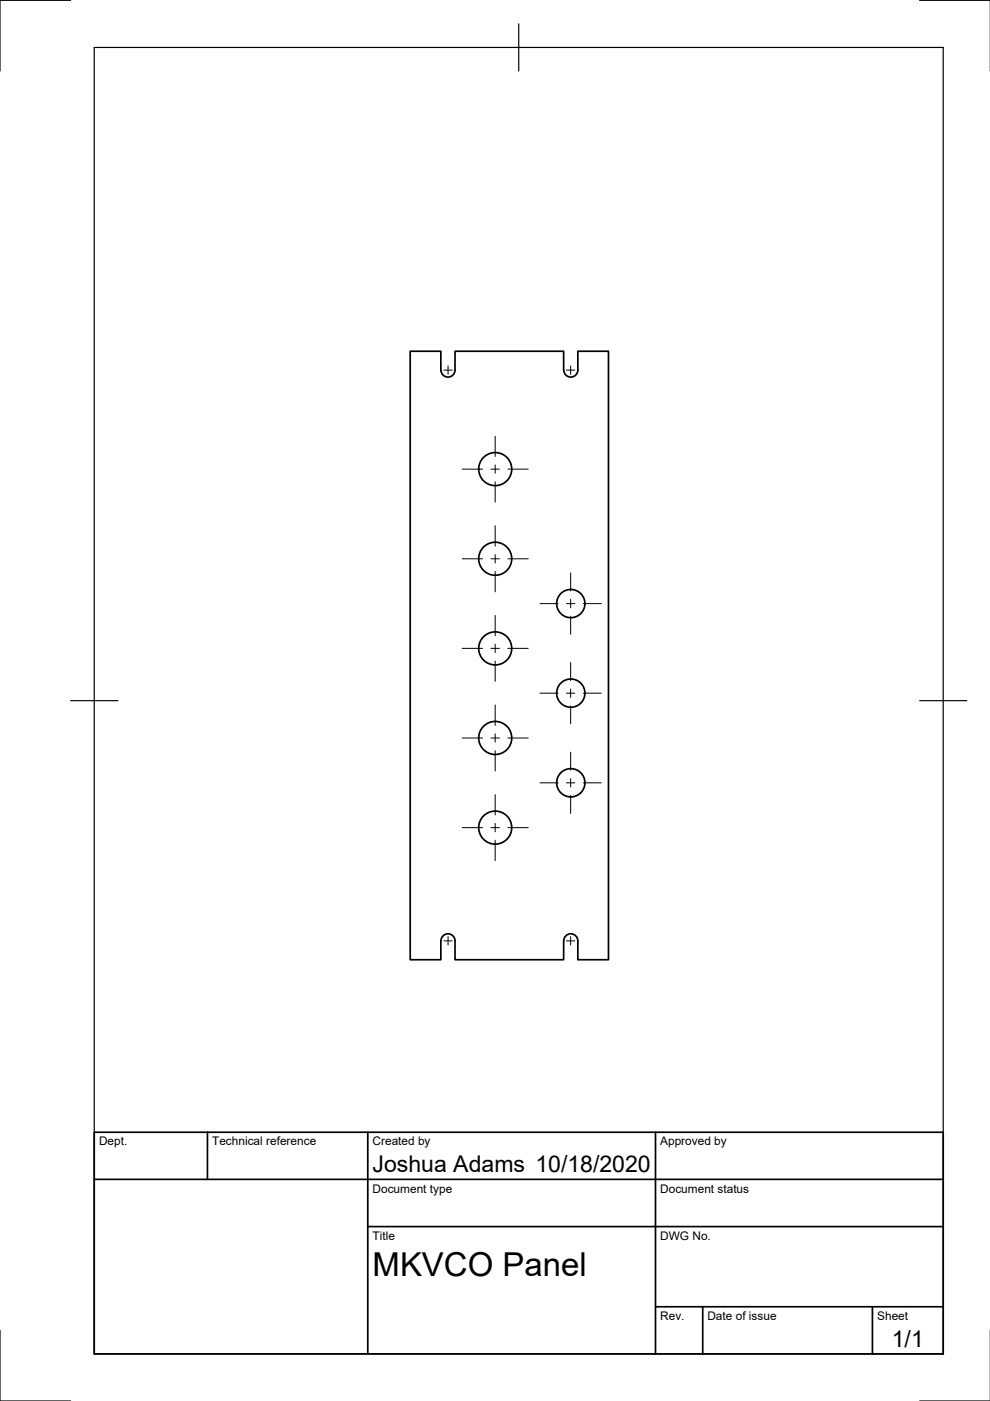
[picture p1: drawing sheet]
<svg xmlns="http://www.w3.org/2000/svg" width="210mm" height="297mm" viewBox="0 0 210 297" stroke-linecap="round" stroke-linejoin="round" font-family="sans-serif">
<!-- layer: Visible -->
<g fill="none" stroke="#000" stroke-width=".36">
<path d="M93.5 78.5v-4h-6.5v129h6.5v-4M93.5 78.5a1.49 1.49 0 0 0 1.5 1.5 1.49 1.49 0 0 0 1.5-1.5v-4h23v4a1.5 1.5 0 0 0 1.5 1.5 1.5 1.5 0 0 0 1.5-1.5v-4h6.5v129h-6.5v-4a1.49 1.49 0 0 0-1.5-1.5 1.49 1.49 0 0 0-1.5 1.5v4h-23v-4a1.49 1.49 0 0 0-1.5-1.5 1.49 1.49 0 0 0-1.5 1.5"/>
<circle cx="105" cy="99.5" r="3.5"/>
<circle cx="105" cy="118.5" r="3.5"/>
<circle cx="105" cy="137.5" r="3.5"/>
<circle cx="121" cy="128" r="3"/>
<circle cx="105" cy="156.5" r="3.5"/>
<circle cx="121" cy="147" r="3"/>
<circle cx="105" cy="175.5" r="3.5"/>
<circle cx="121" cy="166" r="3"/>
</g>
<!-- layer: Border -->
<path d="M15 .1h-15v15M20 10.1h180v276.9h-180zM110 5.1v10M195 .1h15M15 148.6h10M195 148.6h10M0 282.1v14.9h15M195 297h15" fill="none" stroke="#000" stroke-width=".25"/>
<!-- layer: TitleBlock -->
<path d="M20 240.1h180v46.9h-180zM20 250h180M44 240.1v9.9M78 240.1v46.9M139 240.1v46.9M78 260.1h122M139 277.1h61M149 277.1v9.9M185 277.1v9.9" fill="none" stroke="#000" stroke-width=".36"/>
<!-- layer: Center Lines -->
<g fill="none" stroke="#000" stroke-width=".21">
<path d="M94.1 78.5h1.8M95 77.6v1.8M120.1 78.5h1.8M121 77.6v1.8M98 99.5h4.3M104.1 99.5h1.8M105 92.5v4.3M105 98.6v1.8M107.7 99.5h4.3M98 118.5h4.3M104.1 118.5h1.8M105 102.2v4.3"/>
<path d="M105 111.5v4.3M105 117.6v1.8M107.7 118.5h4.3M98 137.5h4.3M104.1 137.5h1.8M105 121.1v4.4M105 130.5v4.3M105 136.6v1.8M107.7 137.5h4.3M114.5 128h3.8M120.1 128h1.8M121 121.5v3.8"/>
<path d="M121 127.1v1.8M121 130.6v3.9M123.7 128h3.8M98 156.5h4.3M104.1 156.5h1.8M105 140.2v4.3M105 149.5v4.3M105 155.6v1.8M105 159.2v4.3M107.7 156.5h4.3M114.5 147h3.8M120.1 147h1.8"/>
<path d="M121 140.5v3.8M121 146.1v1.8M121 149.7v3.8M121 159.5v3.8M123.7 147h3.8M98 175.5h4.3M104.1 175.5h1.8M105 168.5v4.3M105 174.6v1.8M105 178.1v4.4M107.7 175.5h4.3M114.5 166h3.8"/>
<path d="M120.1 166h1.8M121 165.1v1.8M121 168.6v3.9M123.7 166h3.8M94.1 199.5h1.8M95 198.6v1.8M120.1 199.5h1.8M121 198.6v1.8"/>
</g>
<text font-size="7" x="79" y="270.6">MKVCO Panel</text>
<g font-size="4.9">
<text x="79" y="248.5">Joshua Adams 10/18/2020</text>
<text x="189.1" y="285.7">1/1</text>
</g>
<g font-size="2.5">
<text x="21" y="242.9">Dept.</text>
<text x="45" y="242.9">Technical reference</text>
<text x="79" y="242.9">Created by</text>
<text x="140" y="242.9">Approved by</text>
<text x="79" y="252.8">Document type</text>
<text x="140" y="252.8">Document status</text>
<text x="79" y="262.9">Title</text>
<text x="140" y="262.9">DWG No.</text>
<text x="140" y="279.9">Rev.</text>
<text x="150" y="279.9">Date of issue</text>
<text x="186" y="279.9">Sheet</text>
</g>
</svg>
